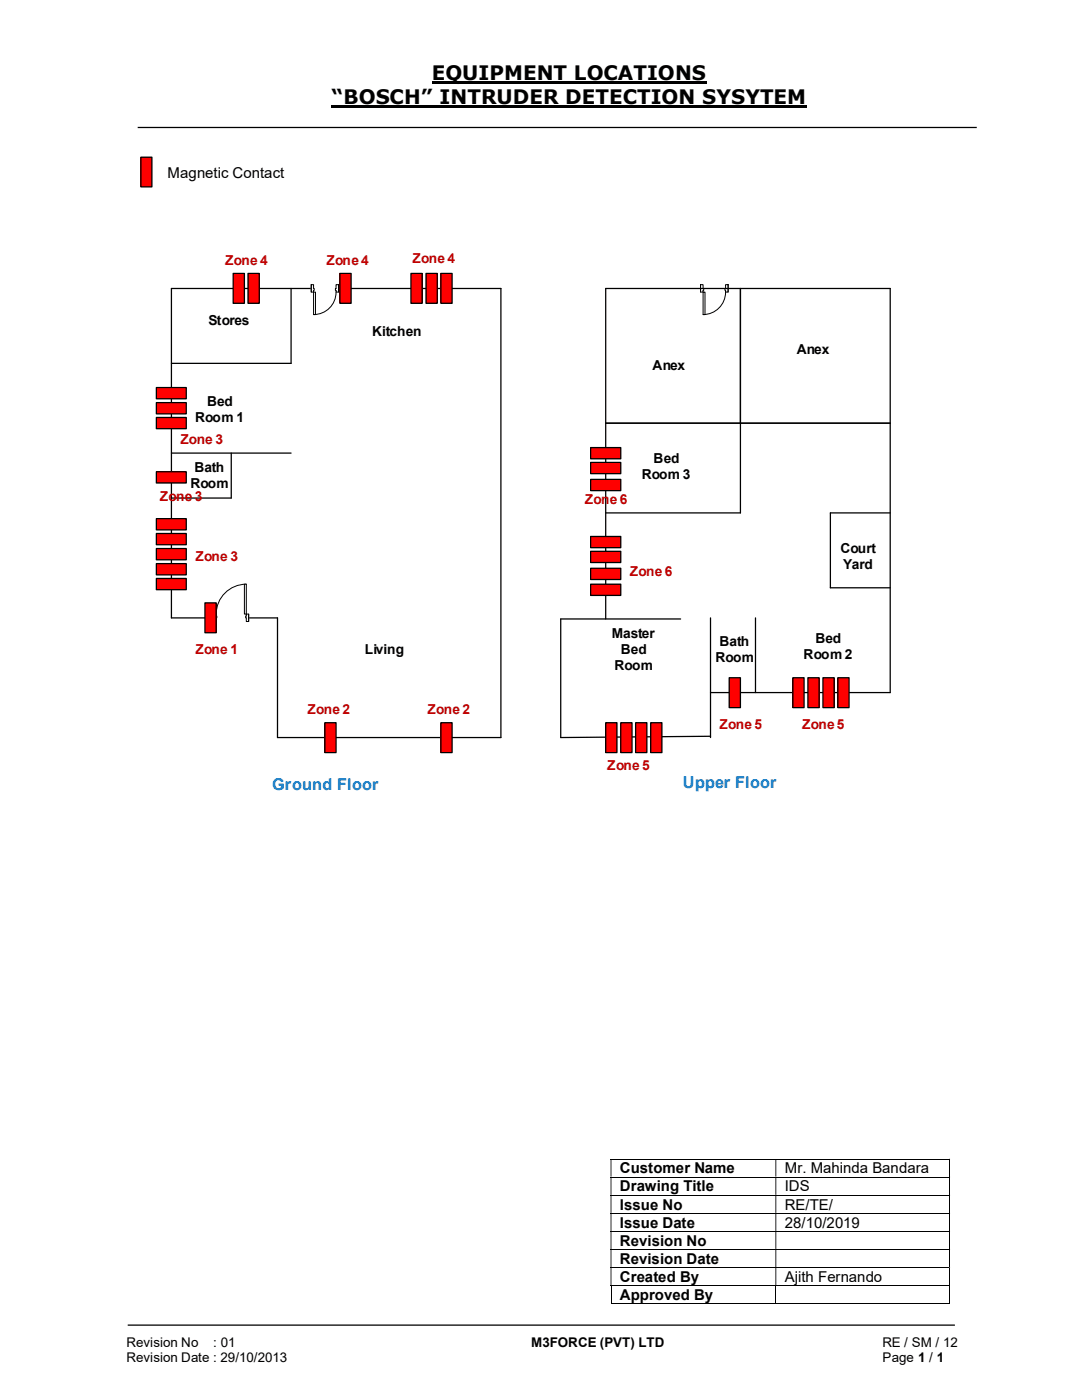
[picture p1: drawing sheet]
<svg xmlns="http://www.w3.org/2000/svg" width="216mm" height="279mm" viewBox="0 0 216 279" stroke-linecap="round" stroke-linejoin="round" font-family="sans-serif">
<path d="M86.1 16.5h54.9M66.2 21.3h94.8" fill="none" stroke="#000" stroke-width=".42"/>
<path d="M27.5 25.4h167.4M25.5 264.5h165" fill="none" stroke="#000" stroke-width=".25"/>
<g fill="none" stroke="#000" stroke-width=".2">
<path d="M121.8 231.3h67.6M121.8 234.9h67.6M121.8 238.5h67.6M189.5 231.4v3.4M189.5 235v3.5M189.5 238.6v3.5M121.8 242.1h67.6M121.8 245.7h67.6M121.8 249.3h67.6M121.8 252.9h67.6M121.8 256.6h67.6M121.9 256.6v3.6"/>
<path d="M154.8 256.6v3.6M189.5 242.2v3.5M189.5 245.8v3.5M189.5 249.4v3.5M189.5 253v3.5M189.5 256.6v3.6M121.8 260.1h32.9M154.9 260.1h34.5"/>
</g>
<g fill="#000">
<path d="M189.4 231.3h.2v.1h-.2zM121.8 231.4h.2v3.4h-.2zM154.7 231.4h.2v3.4h-.2z" fill-rule="evenodd"/>
<path d="M189.4 234.8h.2v.2h-.2zM121.8 235h.2v3.5h-.2zM154.7 235h.2v3.5h-.2z" fill-rule="evenodd"/>
<path d="M189.4 238.5h.2v.1h-.2zM121.8 238.6h.2v3.5h-.2zM154.7 238.6h.2v3.5h-.2z" fill-rule="evenodd"/>
<path d="M189.4 242.1h.2v.1h-.2zM121.8 242.2h.2v3.5h-.2zM154.7 242.2h.2v3.5h-.2z" fill-rule="evenodd"/>
<path d="M189.4 245.7h.2v.1h-.2zM121.8 245.8h.2v3.5h-.2zM154.7 245.8h.2v3.5h-.2z" fill-rule="evenodd"/>
<path d="M189.4 249.3h.2v.1h-.2zM121.8 249.4h.2v3.5h-.2zM154.7 249.4h.2v3.5h-.2z" fill-rule="evenodd"/>
<path d="M189.4 252.9h.2v.1h-.2zM121.8 253h.2v3.5h-.2zM154.7 253h.2v3.5h-.2z" fill-rule="evenodd"/>
</g>
<path d="M189.4 256.5h.2v.1h-.2zM189.4 260.1h.2v.1h-.2z" fill="#000"/>
<path d="M28.1 31.4h2.2v5.9h-2.2z" fill="#f00"/>
<path d="M28.1 31.4h2.2v5.9h-2.2zM58.1 57.6v14.9h-23.9M34.2 90.4h23.9M46.1 90.4v9h-11.9M177.6 102.4h-11.9v14.9h11.9M150.7 123.3v14.9M55.4 147.2v-23.9h-21.2v-65.7h65.7v89.6M141.8 146.9l-29.9 .3" fill="none" stroke="#000" stroke-width=".25"/>
<path d="M62.1 56.8h5.5v1.5h-5.5z" fill="#fff"/>
<path d="M62.1 56.8h5.5v1.5h-5.5z" fill="none" stroke="#fff" stroke-width=".2"/>
<path d="M62.1 56.8v1.5h.5v-1.5zM67.1 56.8h.5v1.5h-.5z" fill-rule="evenodd" fill="#fff"/>
<path d="M62.6 57.6v-.8h-.5v1.5h.5v-.3M67.1 57.6v-.8h.5v1.5h-.5v-.3" fill="none" stroke="#000" stroke-width=".2"/>
<path d="M62.6 57.6v.4h.1v-.4zM66.9 57.6h.2v.4h-.2z" fill-rule="evenodd" fill="#fff"/>
<path d="M62.1 56.8v1.5M62.6 57.6h.1v.4h-.1M67.1 57.6h-.2v.4h.2M67.1 58.3a4.5 4.5 0 0 1-4.5 4.5M67.6 56.8v1.5" fill="none" stroke="#000" stroke-width=".2"/>
<path d="M62.6 58.3h.3v4.5h-.3z" fill-rule="evenodd" fill="#fff"/>
<path d="M62.6 58.3h.3v4.5h-.3z" fill="none" stroke="#000" stroke-width=".2"/>
<path d="M42.7 122.5h6.9v1.6h-6.9z" fill="#fff"/>
<path d="M42.7 122.5h6.9v1.6h-6.9z" fill="none" stroke="#fff" stroke-width=".2"/>
<path d="M49.1 122.6v1.4h.5v-1.4zM42.7 122.6h.4v1.4h-.4z" fill-rule="evenodd" fill="#fff"/>
<path d="M43.1 122.9v-.3h-.4v1.4h.4v-.7M49.1 122.9v-.3h.5v1.4h-.5v-.7" fill="none" stroke="#000" stroke-width=".2"/>
<path d="M49 122.9v.4h.1v-.4zM43.1 122.9h.2v.4h-.2z" fill-rule="evenodd" fill="#fff"/>
<path d="M49.1 116.6a6 6 0 0 0-6 6M42.7 122.6v1.4M43.1 122.9h.2v.4h-.2M49.1 122.9h-.1v.4h.1M49.6 122.6v1.4" fill="none" stroke="#000" stroke-width=".2"/>
<path d="M48.8 116.6h.3v6h-.3z" fill-rule="evenodd" fill="#fff"/>
<path d="M48.8 116.6h.3v6h-.3z" fill="none" stroke="#000" stroke-width=".2"/>
<path d="M31.2 109.5h6v2.2h-6z" fill-rule="evenodd" fill="#f00"/>
<path d="M120.9 84.5h56.7zM31.2 109.5h6v2.2h-6z" fill="none" stroke="#000" stroke-width=".25"/>
<path d="M31.2 83.3h6v2.3h-6z" fill-rule="evenodd" fill="#f00"/>
<path d="M31.2 83.3h6v2.3h-6z" fill="none" stroke="#000" stroke-width=".25"/>
<path d="M31.2 80.3h6v2.3h-6z" fill-rule="evenodd" fill="#f00"/>
<path d="M31.2 80.3h6v2.3h-6z" fill="none" stroke="#000" stroke-width=".25"/>
<path d="M31.2 115.4h6v2.3h-6z" fill-rule="evenodd" fill="#f00"/>
<path d="M31.2 115.4h6v2.3h-6z" fill="none" stroke="#000" stroke-width=".25"/>
<path d="M31.2 77.3h6v2.3h-6z" fill-rule="evenodd" fill="#f00"/>
<path d="M31.2 77.3h6v2.3h-6z" fill="none" stroke="#000" stroke-width=".25"/>
<path d="M31.2 112.5h6v2.2h-6z" fill-rule="evenodd" fill="#f00"/>
<path d="M31.2 112.5h6v2.2h-6z" fill="none" stroke="#000" stroke-width=".25"/>
<path d="M31.2 103.5h6v2.2h-6z" fill-rule="evenodd" fill="#f00"/>
<path d="M31.2 103.5h6v2.2h-6z" fill="none" stroke="#000" stroke-width=".25"/>
<path d="M31.2 106.5h6v2.2h-6z" fill-rule="evenodd" fill="#f00"/>
<path d="M31.2 106.5h6v2.2h-6z" fill="none" stroke="#000" stroke-width=".25"/>
<path d="M31.2 94.1h6v2.3h-6z" fill-rule="evenodd" fill="#f00"/>
<path d="M31.2 94.1h6v2.3h-6z" fill="none" stroke="#000" stroke-width=".25"/>
<path d="M129.8 144.2h2.3v6h-2.3z" fill="#f00"/>
<path d="M129.8 144.2h2.3v6h-2.3z" fill="none" stroke="#000" stroke-width=".25"/>
<path d="M40.9 120.3h2.2v6h-2.2z" fill="#f00"/>
<path d="M40.9 120.3h2.2v6h-2.2z" fill="none" stroke="#000" stroke-width=".25"/>
<path d="M88 54.6h2.2v5.9h-2.2z" fill="#f00"/>
<path d="M88 54.6h2.2v5.9h-2.2z" fill="none" stroke="#000" stroke-width=".25"/>
<path d="M82 54.6h2.2v5.9h-2.2z" fill="#f00"/>
<path d="M82 54.6h2.2v5.9h-2.2z" fill="none" stroke="#000" stroke-width=".25"/>
<path d="M85 54.6h2.2v5.9h-2.2z" fill="#f00"/>
<path d="M85 54.6h2.2v5.9h-2.2z" fill="none" stroke="#000" stroke-width=".25"/>
<path d="M46.5 54.6h2.3v5.9h-2.3z" fill="#f00"/>
<path d="M46.5 54.6h2.3v5.9h-2.3z" fill="none" stroke="#000" stroke-width=".25"/>
<path d="M49.5 54.6h2.2v5.9h-2.2z" fill="#f00"/>
<path d="M49.5 54.6h2.2v5.9h-2.2z" fill="none" stroke="#000" stroke-width=".25"/>
<path d="M67.8 54.6h2.3v5.9h-2.3z" fill="#f00"/>
<path d="M67.8 54.6h2.3v5.9h-2.3zM147.7 57.6v44.8h-26.8M120.9 84.5h56.7M111.9 123.5h23.9M141.8 138.2h35.8" fill="none" stroke="#000" stroke-width=".25"/>
<path d="M139.8 56.8h5.5v1.5h-5.5z" fill="#fff"/>
<path d="M139.8 56.8h5.5v1.5h-5.5z" fill="none" stroke="#fff" stroke-width=".2"/>
<path d="M139.8 56.8v1.5h.5v-1.5zM144.8 56.8h.5v1.5h-.5z" fill-rule="evenodd" fill="#fff"/>
<path d="M140.3 57.6v-.8h-.5v1.5h.5v-.3M144.8 57.6v-.8h.5v1.5h-.5v-.3" fill="none" stroke="#000" stroke-width=".2"/>
<path d="M140.3 57.6v.4h.1v-.4zM144.7 57.6h.1v.4h-.1z" fill-rule="evenodd" fill="#fff"/>
<path d="M139.8 56.8v1.5M140.3 57.6h.1v.4h-.1M144.8 57.6h-.1v.4h.1M144.8 58.3a4.5 4.5 0 0 1-4.5 4.5M145.3 56.8v1.5" fill="none" stroke="#000" stroke-width=".2"/>
<path d="M140.3 58.3h.4v4.5h-.4z" fill-rule="evenodd" fill="#fff"/>
<path d="M140.3 58.3h.4v4.5h-.4z" fill="none" stroke="#000" stroke-width=".2"/>
<path d="M120.9 57.6h56.7v80.6M141.8 123.3v23.9M55.4 147.2h44.5" fill="none" stroke="#000" stroke-width=".25"/>
<path d="M64.8 144.2h2.3v6h-2.3z" fill="#f00"/>
<path d="M64.8 144.2h2.3v6h-2.3z" fill="none" stroke="#000" stroke-width=".25"/>
<path d="M88 144.2h2.2v6h-2.2z" fill="#f00"/>
<path d="M88 144.2h2.2v6h-2.2z" fill="none" stroke="#000" stroke-width=".25"/>
<path d="M126.8 144.2h2.3v6h-2.3z" fill="#f00"/>
<path d="M126.8 144.2h2.3v6h-2.3z" fill="none" stroke="#000" stroke-width=".25"/>
<path d="M123.9 144.2h2.2v6h-2.2z" fill="#f00"/>
<path d="M123.9 144.2h2.2v6h-2.2z" fill="none" stroke="#000" stroke-width=".25"/>
<path d="M120.9 144.2h2.2v6h-2.2z" fill="#f00"/>
<path d="M120.9 144.2h2.2v6h-2.2z" fill="none" stroke="#000" stroke-width=".25"/>
<path d="M167.2 135.3h2.2v5.9h-2.2z" fill="#f00"/>
<path d="M167.2 135.3h2.2v5.9h-2.2z" fill="none" stroke="#000" stroke-width=".25"/>
<path d="M164.2 135.3h2.3v5.9h-2.3z" fill="#f00"/>
<path d="M164.2 135.3h2.3v5.9h-2.3z" fill="none" stroke="#000" stroke-width=".25"/>
<path d="M161.2 135.3h2.2v5.9h-2.2z" fill="#f00"/>
<path d="M161.2 135.3h2.2v5.9h-2.2z" fill="none" stroke="#000" stroke-width=".25"/>
<path d="M158.2 135.3h2.2v5.9h-2.2z" fill="#f00"/>
<path d="M158.2 135.3h2.2v5.9h-2.2z" fill="none" stroke="#000" stroke-width=".25"/>
<path d="M145.5 135.3h2.2v5.9h-2.2z" fill="#f00"/>
<path d="M120.9 57.6v65.9M111.9 123.5v23.7M145.5 135.3h2.2v5.9h-2.2z" fill="none" stroke="#000" stroke-width=".25"/>
<path d="M117.9 95.7h6v2.2h-6z" fill-rule="evenodd" fill="#f00"/>
<path d="M117.9 95.7h6v2.2h-6z" fill="none" stroke="#000" stroke-width=".25"/>
<path d="M117.9 92.3h6v2.2h-6z" fill-rule="evenodd" fill="#f00"/>
<path d="M117.9 92.3h6v2.2h-6z" fill="none" stroke="#000" stroke-width=".25"/>
<path d="M117.9 89.3h6v2.3h-6z" fill-rule="evenodd" fill="#f00"/>
<path d="M117.9 89.3h6v2.3h-6z" fill="none" stroke="#000" stroke-width=".25"/>
<path d="M117.9 113.4h6v2.3h-6z" fill-rule="evenodd" fill="#f00"/>
<path d="M117.9 113.4h6v2.3h-6z" fill="none" stroke="#000" stroke-width=".25"/>
<path d="M117.9 110h6v2.3h-6z" fill-rule="evenodd" fill="#f00"/>
<path d="M117.9 110h6v2.3h-6z" fill="none" stroke="#000" stroke-width=".25"/>
<path d="M117.9 107.1h6v2.2h-6z" fill-rule="evenodd" fill="#f00"/>
<path d="M117.9 107.1h6v2.2h-6z" fill="none" stroke="#000" stroke-width=".25"/>
<path d="M117.9 116.6h6v2.2h-6z" fill-rule="evenodd" fill="#f00"/>
<path d="M147.7 57.6v26.9zM117.9 116.6h6v2.2h-6z" fill="none" stroke="#000" stroke-width=".25"/>
<g font-size="4">
<text x="86.1" y="16">EQUIPMENT LOCATIONS</text>
<text x="66.2" y="20.8">“BOSCH” INTRUDER DETECTION SYSYTEM</text>
</g>
<g font-size="3.2" fill="#0070c0">
<text x="54.3" y="157.6">Ground Floor</text>
<text x="136.2" y="157.3">Upper Floor</text>
</g>
<g font-size="3">
<text x="33.4" y="35.5">Magnetic Contact</text>
<text x="123.7" y="234.2">Customer Name</text>
<text x="123.7" y="237.8">Drawing Title</text>
<text x="156.6" y="234.2">Mr. Mahinda Bandara</text>
<text x="156.6" y="237.8">IDS</text>
<text x="123.7" y="241.4">Issue No</text>
<text x="123.7" y="245">Issue Date</text>
<text x="156.6" y="241.4">RE/TE/</text>
<text x="156.6" y="245">28/10/2019</text>
<text x="123.7" y="248.6">Revision No</text>
<text x="123.7" y="252.2">Revision Date</text>
<text x="123.7" y="255.8">Created By</text>
<text x="156.6" y="255.8">Ajith Fernando</text>
<text x="123.7" y="259.4">Approved By</text>
</g>
<g font-size="2.7" fill="#c00000">
<text x="45" y="52.8">Zone 4</text>
<text x="65.2" y="52.9">Zone 4</text>
<text x="82.3" y="52.5">Zone 4</text>
<text x="36" y="88.7">Zone 3</text>
<text x="31.9" y="100">Zone 3</text>
<text x="116.7" y="100.6">Zone 6</text>
<text x="39" y="111.9">Zone 3</text>
<text x="125.6" y="114.9">Zone 6</text>
<text x="39" y="130.5">Zone 1</text>
<text x="61.4" y="142.5">Zone 2</text>
<text x="85.3" y="142.5">Zone 2</text>
<text x="143.6" y="145.5">Zone 5</text>
<text x="160" y="145.5">Zone 5</text>
<text x="121.2" y="153.8">Zone 5</text>
</g>
<g font-size="2.7">
<text x="41.6" y="64.8">Stores</text>
<text x="74.3" y="67.1">Kitchen</text>
<text x="159" y="70.7">Anex</text>
<text x="130.2" y="73.7">Anex</text>
<text x="41.3" y="81.1">Bed</text>
<text x="38.9" y="84.3">Room 1</text>
<text x="38.8" y="94.2">Bath</text>
<text x="128.1" y="95.6">Room 3</text>
<text x="130.4" y="92.4">Bed</text>
<text x="38" y="97.4">Room</text>
<text x="167.7" y="110.3">Court</text>
<text x="168.3" y="113.5">Yard</text>
<text x="72.8" y="130.5">Living</text>
<text x="122.1" y="127.3">Master</text>
<text x="123.9" y="130.5">Bed</text>
<text x="143.6" y="128.9">Bath</text>
<text x="160.4" y="131.4">Room 2</text>
<text x="162.7" y="128.3">Bed</text>
<text x="122.6" y="133.7">Room</text>
<text x="142.8" y="132.1">Room</text>
<text x="25.2" y="268.8">Revision No</text>
<text x="42.6" y="268.8">: 01</text>
<text x="106" y="268.8">M3FORCE (PVT) LTD</text>
<text x="176.1" y="268.8">RE / SM / 12</text>
<text x="25.2" y="271.8">Revision Date : 29/10/2013</text>
<text x="176.1" y="271.8">Page 1 / 1</text>
</g>
</svg>
